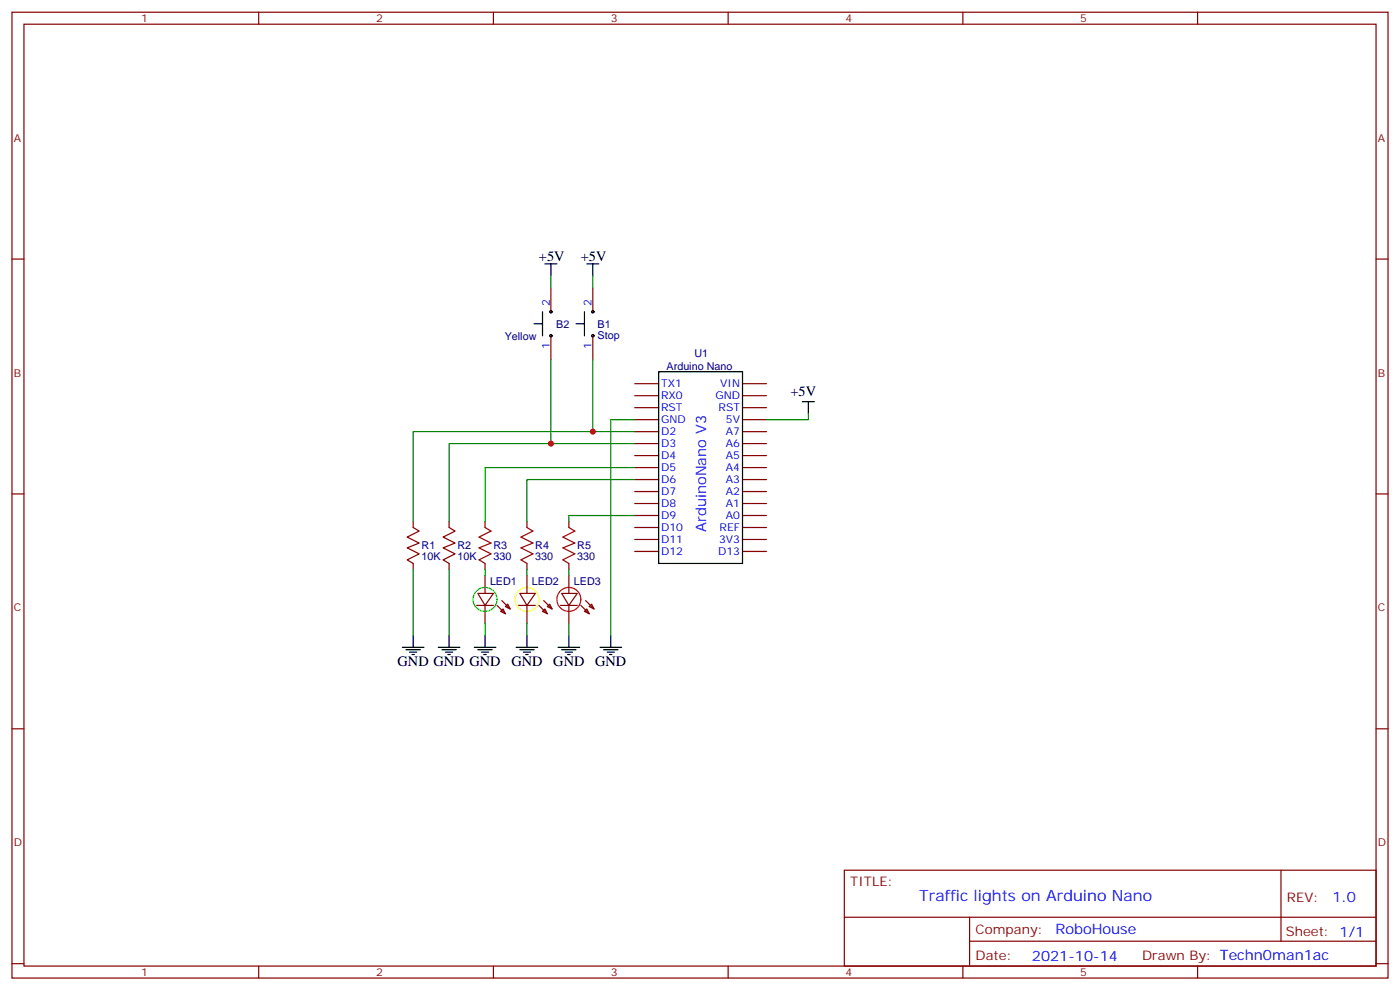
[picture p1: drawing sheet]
<svg xmlns="http://www.w3.org/2000/svg" width="412mm" height="292mm" viewBox="0 0 412 292" stroke-linecap="round" stroke-linejoin="round" font-family="sans-serif">
<g fill="none" stroke="#870000" stroke-width=".35">
<path d="M3.5 3.6h405.4v284.3h-405.4zM7.1 7.1h398.2v277.3h-398.2zM76.2 3.6v3.5M145.3 3.6v3.5M214.5 3.6v3.5M283.6 3.6v3.5M352.8 3.6v3.5M3.5 76.3h3.6M405.3 76.3h3.6M162.3 84.7v7.1M162.3 98.8v7.1M174.6 84.7v7.1"/>
<path d="M174.6 98.8v7.1M187 113h7M187 116.5h7M218.7 113h7.1M218.7 116.5h7.1M187 120h7M187 123.5h7M187 127.1h7M187 130.6h7M187 134.1h7M187 137.7h7M218.7 120h7.1"/>
<path d="M218.7 123.5h7.1M218.7 127.1h7.1M218.7 130.6h7.1M218.7 134.1h7.1M218.7 137.7h7.1M3.5 145.4h3.6M121.7 153.5v1.8l1.8 1.1-3.6 1.7 3.6 1.8-3.6 1.4 3.6 1.8-3.6 1.7 1.8 1.1v1.7M132.3 153.5v1.8l1.8 1.1-3.6 1.7 3.6 1.8-3.6 1.4 3.6 1.8-3.6 1.7 1.8 1.1v1.7M142.9 153.5v1.8M155.2 153.5v1.8M167.6 153.5v1.8M187 141.2h7"/>
<path d="M187 144.7h7M187 148.2h7M187 151.8h7M187 155.3h7M187 158.8h7M218.7 141.2h7.1M218.7 144.7h7.1M218.7 148.2h7.1M218.7 151.8h7.1M218.7 155.3h7.1M218.7 158.8h7.1M405.3 145.4h3.6"/>
<path d="M140.4 178.2h4.9M140.8 174.7h4.5l-2.4 3.5zM142.9 165.9v1.7M142.9 169.4v5.3M142.9 178.2v5.3M147.5 180l.7-.7 .7 1.4zM147.8 176.8l2.5 2.5M148.9 178.6l.7-.7 .7 1.4zM152.8 178.2h4.9M153.1 174.7h4.6l-2.5 3.5zM155.2 165.9v1.7M155.2 169.4v5.3"/>
<path d="M155.2 178.2v5.3M159.8 180l.7-.7 .7 1.4zM160.2 176.8l2.4 2.5M161.9 177.9l.7 1.4-1.4-.7zM165.1 178.2h4.9M165.5 174.7h4.5l-2.4 3.5zM167.6 165.9v1.7M167.6 169.4v5.3M167.6 178.2v5.3M172.5 176.8l2.5 2.5M172.9 179.3l.7 1.4-1.4-.7zM173.6 178.6l.7-.7 .7 1.4z"/>
<path d="M187 162.3h7M218.7 162.3h7.1M3.5 214.6h3.6M405.3 214.6h3.6M248.7 256.2h156.6v28.2h-156.6zM377.3 256.2v20.9M248.7 270h156.5M285.6 277.1h119.6M285.6 270v14.1M3.5 283.7h3.6M76.2 284.4v3.5M145.3 284.4v3.5"/>
<path d="M214.5 284.4v3.5M283.6 284.4v3.5M352.8 284.4v3.5M405.3 283.7h3.6"/>
</g>
<path d="M142.9 155.3l1.7 1.1-3.5 1.7 3.5 1.8-3.5 1.4 3.5 1.8-3.5 1.7 1.8 1.1M155.2 155.3l1.8 1.1-3.5 1.7 3.5 1.8-3.5 1.4 3.5 1.8-3.5 1.7 1.7 1.1M167.6 155.3l1.7 1.1-3.5 1.7 3.5 1.8-3.5 1.4 3.5 1.8-3.5 1.7 1.8 1.1" fill="none" stroke="#a10000" stroke-width=".35"/>
<g fill="none" stroke="#000" stroke-width=".35">
<path d="M160.5 77.7h3.5M162.3 77.7v3.5M172.9 77.7h3.5M174.6 77.7v3.5M157.3 95.3h2.5M159.8 91.8v7M169.7 95.3h2.5M172.2 91.8v7M194 109.4h24.7v56.5h-24.7zM236.4 118.3h3.5M238.1 118.3v3.5M118.5 190.6h6.4"/>
<path d="M119.6 191.3h4.2M120.6 192h2.2M121.4 192.7h.7M121.7 187v3.6M129.1 190.6h6.4M130.2 191.3h4.2M131.2 192h2.1M131.9 192.7h.7M132.3 187v3.6M139.7 190.6h6.3M140.8 191.3h4.2M141.8 192h2.1"/>
<path d="M142.5 192.7h.7M142.9 187v3.6M152 190.6h6.4M153.1 191.3h4.2M154.2 192h2.1M154.9 192.7h.7M155.2 187v3.6M164.4 190.6h6.3M165.5 191.3h4.2M166.5 192h2.1M167.2 192.7h.7M167.6 187v3.6"/>
<path d="M176.7 190.6h6.4M177.8 191.3h4.2M178.9 192h2.1M179.6 192.7h.7M179.9 187v3.6"/>
<circle cx="162.3" cy="98.8" r=".35"/>
<circle cx="162.3" cy="91.8" r=".35"/>
<circle cx="174.6" cy="91.8" r=".35"/>
<circle cx="174.6" cy="98.8" r=".35"/>
</g>
<circle cx="142.9" cy="176.5" r="3.5" fill="none" stroke="#0f0" stroke-width=".35"/>
<path d="M146.4 178.2l2.5 2.5M158.7 178.2l2.5 2.5M171.1 178.2l2.5 2.5" fill="none" stroke="#800000" stroke-width=".35"/>
<circle cx="155.2" cy="176.5" r="3.5" fill="none" stroke="#ff0" stroke-width=".35"/>
<circle cx="167.6" cy="176.5" r="3.5" fill="none" stroke="#f00" stroke-width=".35"/>
<g fill="none" stroke="#008700" stroke-width=".35">
<path d="M162.3 81.2v3.5M174.6 81.2v3.5M162.3 105.9v24.7M174.6 105.9v21.2M187 137.7h-44.1v15.8M187 130.6h-54.7v22.9M187 127.1h-65.3v26.4M187 123.5h-7.1v63.5M238.1 121.8v1.7h-12.3M187 151.8h-19.4v1.7M187 141.2h-31.8v12.3M121.7 167.6v19.4"/>
<path d="M132.3 167.6v19.4M142.9 167.6v1.8M155.2 167.6v1.8M167.6 167.6v1.8M142.9 183.5v3.5M155.2 183.5v3.5M167.6 183.5v3.5"/>
</g>
<g fill="#c00">
<circle cx="174.6" cy="127.1" r=".88"/>
<circle cx="162.3" cy="130.6" r=".88"/>
</g>
<text font-size="4.6" fill="#00f" x="270.8" y="265.2">Traffic lights on Arduino Nano</text>
<g font-size="4.2">
<text x="158.7" y="77">+5V</text>
<text x="171.1" y="77">+5V</text>
<text x="232.8" y="116.5">+5V</text>
<text x="117.1" y="196.2">GND GND GND</text>
<text x="150.6" y="196.2">GND</text>
<text x="163" y="196.2">GND</text>
<text x="175.3" y="196.2">GND</text>
</g>
<g font-size="4.2" fill="#00f">
<text x="208.1" y="156.6" transform="rotate(-90 208.1 156.6)">ArduinoNano V3</text>
<text x="392.5" y="265.4">1.0</text>
<text x="310.9" y="275">RoboHouse</text>
<text x="304" y="282.8">2021-10-14</text>
</g>
<g font-size="3.9" fill="#800">
<text x="250.5" y="260.8">TITLE:</text>
<text x="379.1" y="265.5">REV:</text>
<text x="287.4" y="275">Company:</text>
<text x="378.7" y="275.6">Sheet: 1/1</text>
<text x="287.4" y="282.7">Date:</text>
<text x="336.4" y="282.7">Drawn By: Techn0man1ac</text>
</g>
<g font-size="3.2" fill="#800">
<text x="41.6" y="6.6">1</text>
<text x="110.8" y="6.6">2</text>
<text x="179.9" y="6.6">3</text>
<text x="249.1" y="6.6">4</text>
<text x="318.2" y="6.6">5</text>
<text x="4.1" y="41.7">A</text>
<text x="405.9" y="41.7">A</text>
<text x="4.1" y="110.8">B</text>
<text x="405.9" y="110.8">B</text>
<text x="4.1" y="180">C</text>
<text x="405.9" y="180">C</text>
<text x="4.1" y="249.1">D</text>
<text x="405.9" y="249.1">D</text>
<text x="41.6" y="287.4">1</text>
<text x="110.8" y="287.4">2</text>
<text x="179.9" y="287.4">3</text>
<text x="249.1" y="287.4">4</text>
<text x="318.2" y="287.4">5</text>
</g>
<g font-size="3.2" fill="#00f">
<text x="161.9" y="90" transform="rotate(-90 161.9 90)">2</text>
<text x="174.3" y="90" transform="rotate(-90 174.3 90)">2</text>
<text x="161.9" y="102.6" transform="rotate(-90 161.9 102.6)">1</text>
<text x="174.3" y="102.6" transform="rotate(-90 174.3 102.6)">1</text>
<text x="194.7" y="114">TX1</text>
<text x="194.7" y="117.5">RX0</text>
<text x="210.7" y="117.5">GND</text>
<text x="212.1" y="114">VIN</text>
<text x="194.7" y="121.1">RST</text>
<text x="194.7" y="124.6">GND</text>
<text x="211.7" y="121.1">RST</text>
<text x="213.8" y="124.6">5V</text>
<text x="194.7" y="128.1">D2</text>
<text x="194.7" y="131.7">D3</text>
<text x="213.8" y="131.7">A6</text>
<text x="213.8" y="128.1">A7</text>
<text x="194.7" y="135.2">D4</text>
<text x="213.8" y="135.2">A5</text>
<text x="194.7" y="138.7">D5</text>
<text x="194.7" y="142.2">D6</text>
<text x="213.8" y="142.2">A3</text>
<text x="213.8" y="138.7">A4</text>
<text x="194.7" y="145.8">D7</text>
<text x="194.7" y="149.3">D8</text>
<text x="213.8" y="149.3">A1</text>
<text x="213.8" y="145.8">A2</text>
<text x="194.7" y="152.8">D9</text>
<text x="213.8" y="152.8">A0</text>
<text x="194.7" y="156.4">D10</text>
<text x="194.7" y="159.9">D11</text>
<text x="211.8" y="159.9">3V3</text>
<text x="212" y="156.4">REF</text>
<text x="194.7" y="163.4">D12</text>
<text x="211.5" y="163.4">D13</text>
</g>
<g font-size="3.2" fill="#000080">
<text x="148.7" y="100">Yellow</text>
<text x="163.9" y="96.4">B2</text>
<text x="176" y="99.7">Stop</text>
<text x="176" y="96.4">B1</text>
<text x="204.5" y="105.1">U1</text>
<text x="196.3" y="108.8">Arduino Nano</text>
<text x="124.2" y="161.7">R1</text>
<text x="134.8" y="161.7">R2</text>
<text x="145.3" y="161.7">R3</text>
<text x="157.7" y="161.7">R4</text>
<text x="170" y="161.7">R5</text>
<text x="124.2" y="165">10K</text>
<text x="134.8" y="165">10K</text>
<text x="145.3" y="165">330</text>
<text x="157.7" y="165">330</text>
<text x="170" y="165">330</text>
<text x="144.3" y="172.3">LED1</text>
<text x="156.7" y="172.3">LED2</text>
<text x="169" y="172.3">LED3</text>
</g>
</svg>
